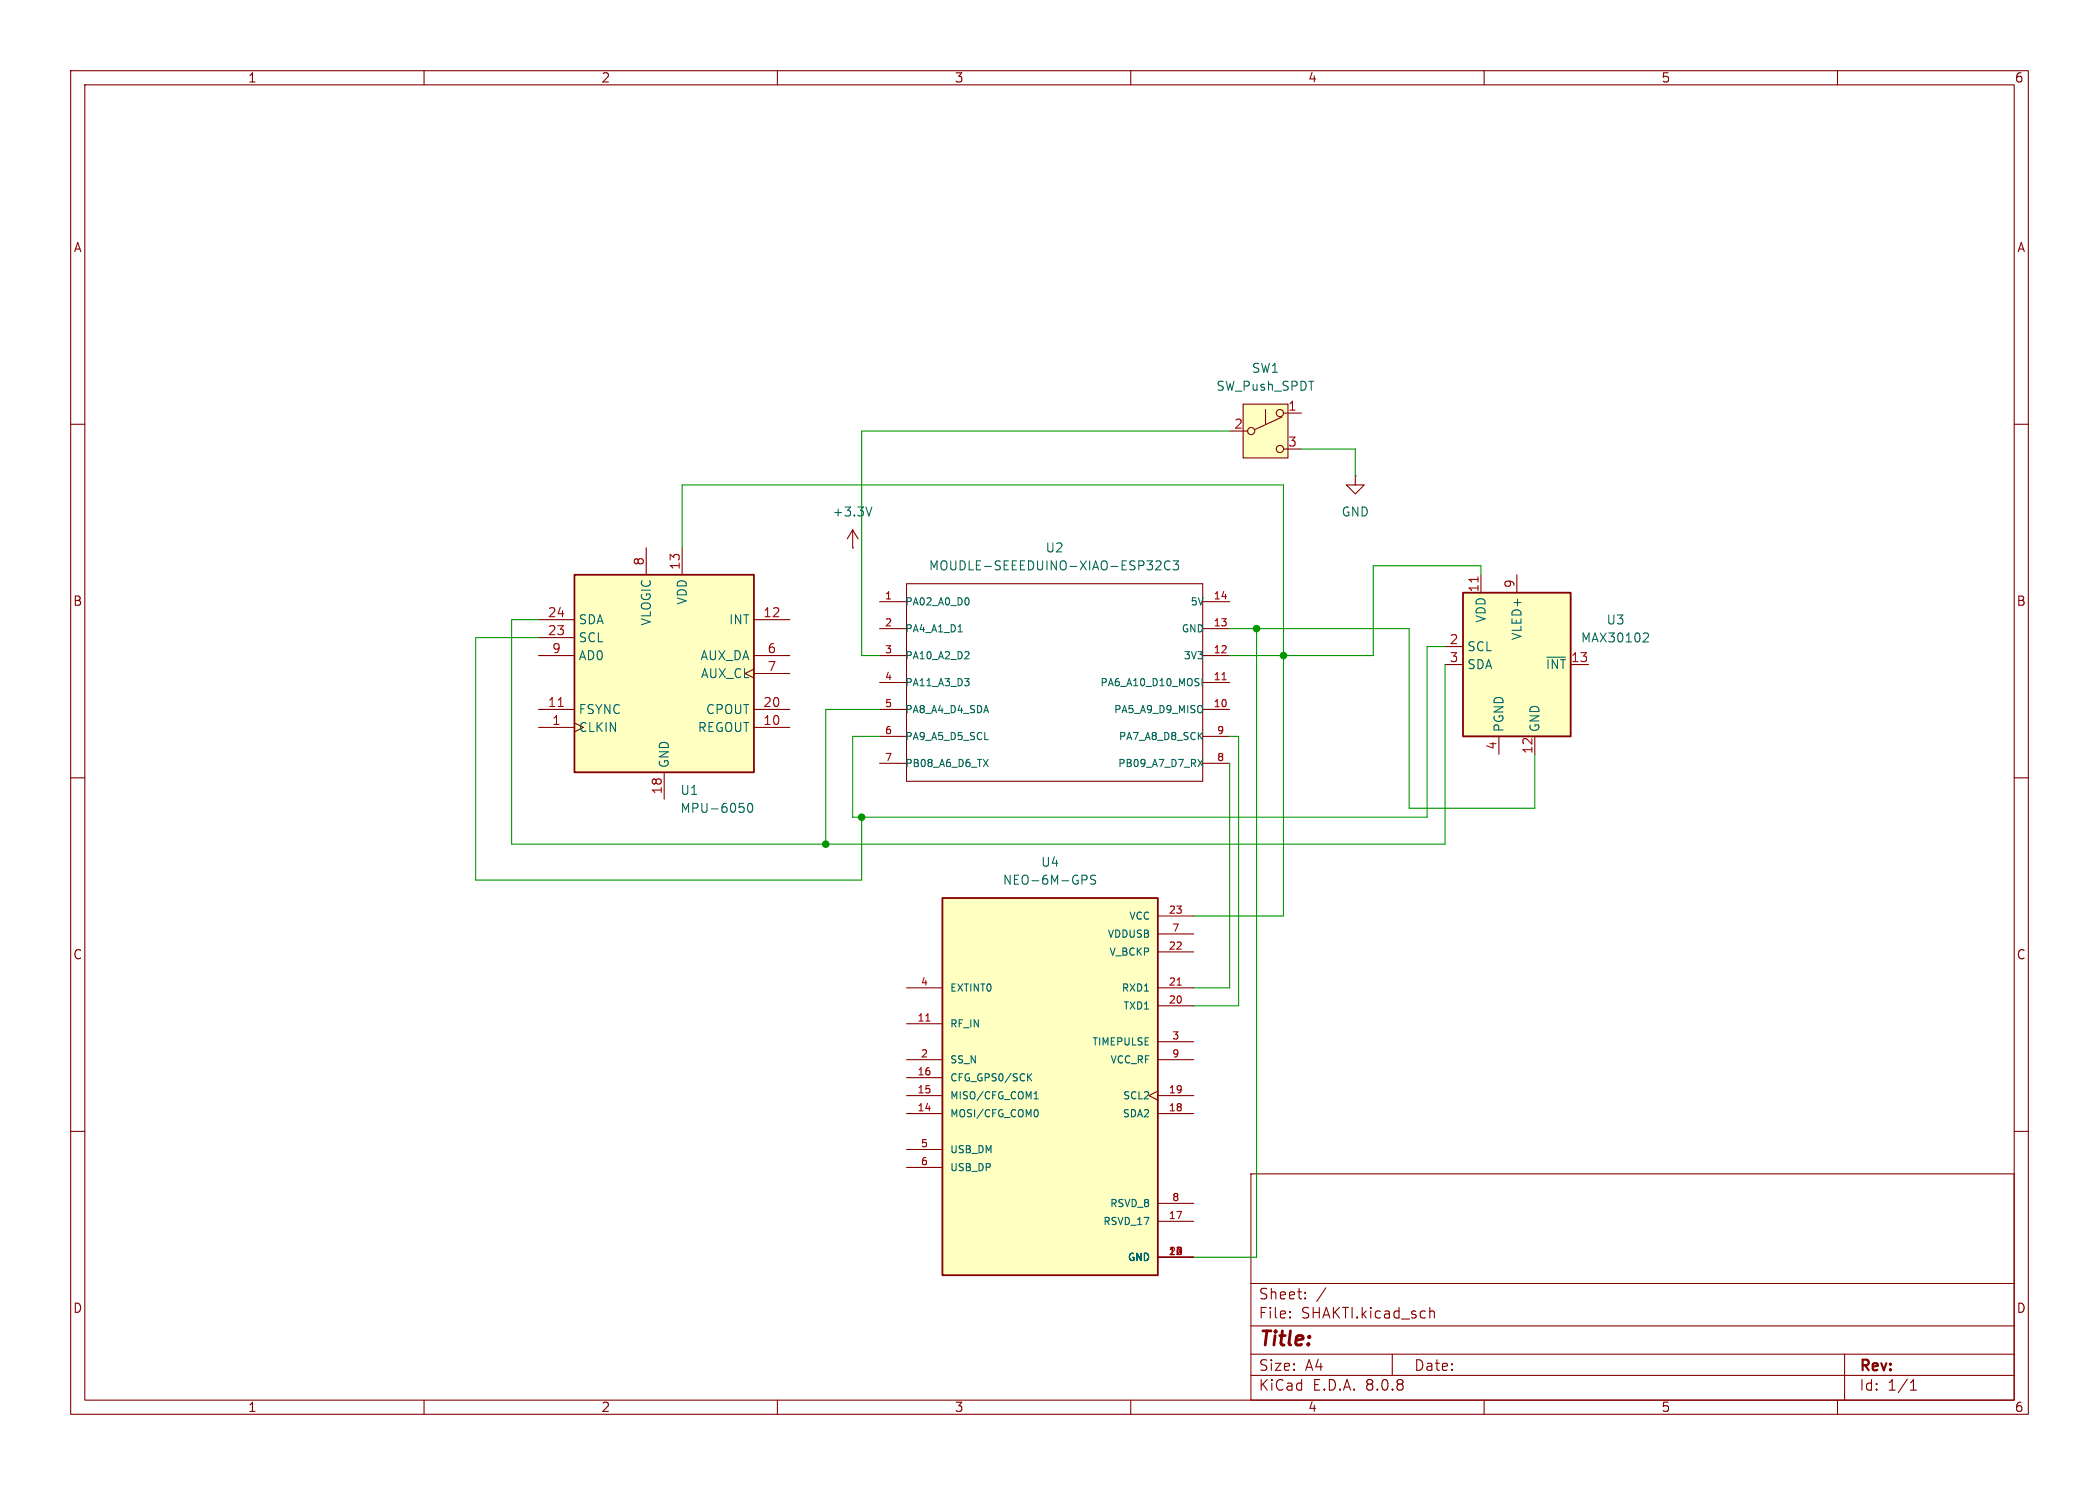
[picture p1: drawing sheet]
<svg xmlns="http://www.w3.org/2000/svg" width="297mm" height="210mm" viewBox="0 0 297 210" stroke-linecap="round" stroke-linejoin="round" font-family="sans-serif">
<g fill="none" stroke="#840000" stroke-width=".15">
<path d="M10 10h277v190h-277zM12 12h273v186h-273zM60 10v2M110 10v2M160 10v2M210 10v2M260 10v2M10 60h2M120.6 77.5h.1M120.6 74.9l-.7 1.3M120.6 74.9v2.6M120.6 74.9l.8 1.3"/>
<path d="M191.8 67.3v1.3h1.2l-1.2 1.3-1.3-1.3h1.3M191.8 67.3h.1M285 60h2M10 110h2M285 110h2M10 160h2M177 166h108v32h-108zM285 160h2M60 198v2M110 198v2M160 198v2M177 194.5h108"/>
<path d="M177 191.5h108M177 187.5h108M177 181.5h108M182.5 186.3h.1l-.1 .1M182.5 186.3v.1M182.5 185.5v.1M182.5 185.5h.1l-.1 .1M184.7 183.6v.1M184.7 183.6h-.1l.1 .1M184.7 182.8v.1M184.7 182.8h-.1l.1 .1M187.6 182.1l-1.3 2"/>
<path d="M197 191.5v3M202.3 184.9v1.5M202.3 185.5a.37 .37 0 0 1 .7 .1v.8M210 198v2M260 198v2M261 191.5v6.5M270.3 196.6h.9M270.3 195.5l.4-.4v1.5"/>
</g>
<path d="M123.4 71.7l-.5 1.3" fill="none" stroke="#006464" stroke-width=".15"/>
<path d="M175.9 57.2h6.3v7.6h-6.3z" fill="#ffffc2"/>
<g fill="none" stroke="#840000" stroke-width=".15">
<path d="M175.9 57.2h6.3v7.6h-6.3zM179.1 57.9v2M181.4 59l-3.9 1.8M181.6 58.4h2.5M174 61h2.5M181.6 63.5h2.5"/>
<circle cx="181.1" cy="58.4" r=".51"/>
<circle cx="177" cy="61" r=".51"/>
<circle cx="181.1" cy="63.5" r=".51"/>
</g>
<path d="M81.3 81.3h25.4v27.9h-25.4z" fill="#ffffc2"/>
<path d="M81.3 81.3h25.4v27.9h-25.4z" fill="none" stroke="#840000" stroke-width=".25"/>
<g fill="none" stroke="#840000" stroke-width=".15">
<path d="M91.4 77.5v3.8M96.5 77.5v3.8M76.2 87.6h5.1M76.2 90.2h5.1M76.2 92.7h5.1M106.7 94.6l-1.3 .7 1.3 .6M106.7 87.6h5.1M106.7 92.7h5.1M106.7 95.3h5.1M124.5 92.7h3.8M124.5 96.5h3.8M124.5 88.9h3.8"/>
<path d="M124.5 85.1h3.8M128.3 82.6h41.9v27.9h-41.9zM170.2 92.7h3.8M170.2 96.5h3.8M170.2 88.9h3.8M170.2 85.1h3.8M76.2 102.9h5.1M76.2 100.3h5.1M94 109.2v3.8M106.7 102.9h5.1M106.7 100.3h5.1M124.5 100.3h3.8"/>
<path d="M124.5 108h3.8M124.5 104.1h3.8M170.2 100.3h3.8M170.2 108h3.8M170.2 104.1h3.8"/>
</g>
<path d="M79 99.9h.7M172.9 96.1h.6" fill="none" stroke="#a90000" stroke-width=".15"/>
<g fill="none" stroke="#006464" stroke-width=".15">
<path d="M163.6 79.4l.4-.1 .2 .1 .1 .3-.1 .2-.7 .7h.8M165.6 79.4a.51 .51 0 0 0-.7 0 .51 .51 0 0 0-.1 .6 .48 .48 0 0 0 .2 .5 .48 .48 0 0 0 .6 0M166 79.3h.8l-.5 .5 .4 .1v.6l-.2 .1h-.3l-.2-.1M135.6 89.4h.5M136.5 96h.6l-.3 .4M136.9 92.2l.2 .1v.3l-.6 .6h.6M137 84.6l.1 .3-.1 .6M137 96.4l.1 .1-.1 .4M170.1 99.9v.7M170.1 96v1M104.6 113.6h.6M105.2 114.2l.1 .1v.3l-.1 .2"/>
<path d="M106 113.7l.1-.1a.69 .69 0 0 1 .3 1.2l-.2 .1a.69 .69 0 0 1-.3-1.2zM139.1 107.4l.7 1M139.3 104.6h.5M139.8 107.4l-.7 1M169.5 107.4l.7 1M170.2 107.4l-.7 1"/>
</g>
<path d="M133.3 127h30.5v53.3h-30.5z" fill="#ffffc2"/>
<path d="M133.3 127h30.5v53.3h-30.5z" fill="none" stroke="#840000" stroke-width=".25"/>
<g fill="none" stroke="#840000" stroke-width=".15">
<path d="M128.3 139.7h5M163.8 139.7h5.1M163.8 134.6h5.1M163.8 129.5h5.1M163.8 132.1h5.1M128.3 144.8h5M128.3 157.5h5M128.3 154.9h5M128.3 152.4h5M128.3 149.9h5M163.8 154.3l-1.2 .6 1.2 .7M163.8 157.5h5.1"/>
<path d="M163.8 154.9h5.1M163.8 149.9h5.1M163.8 142.2h5.1M163.8 147.3h5.1M128.3 162.6h5M128.3 165.1h5M163.8 177.8h5.1M163.8 172.7h5.1M163.8 170.2h5.1"/>
</g>
<path d="M166.6 139.3h.5M131 144.4h.6" fill="none" stroke="#a90000" stroke-width=".15"/>
<path d="M153.1 123.8h.5l.2 .2-.1 .4h-.6M155 123.8h-.5l-.1 .1v.4l.5 .2 .1 .3-.2 .2h-.5M145.5 152.3l.5 .6M146 151.8l-.6 .6M146.3 155.4h.6M146.4 154.6l.2-.2v1M146.7 156.9a.64 .64 0 0 1 0 1" fill="none" stroke="#006464" stroke-width=".15"/>
<path d="M207 83.8h15.2v20.3h-15.2z" fill="#ffffc2"/>
<path d="M207 83.8h15.2v20.3h-15.2z" fill="none" stroke="#840000" stroke-width=".25"/>
<path d="M204.5 94h2.5M204.5 91.4h2.5M209.5 81.3v2.5M214.6 81.3v2.5M222.2 94h2.6M212.1 104.1v2.6M217.2 104.1v2.6" fill="none" stroke="#840000" stroke-width=".15"/>
<path d="M209.1 81.6v.7" fill="none" stroke="#a90000" stroke-width=".15"/>
<path d="M218.9 92.9h2.6M232.7 89.5l.4 .1 .2 .3-.1 .2-.7 .7h.8" fill="none" stroke="#006464" stroke-width=".15"/>
<path d="M96.5 77.5v-8.9h85.1v60.9h-12.7M174 61h-52.1v31.7h2.6M184.1 63.5h7.7v3.8M76.2 90.2h-8.9v34.3h54.6v-8.9M76.2 87.6h-3.8v31.8h132.1v-25.4M174 88.9h25.4v25.4h17.8v-7.6M177.8 88.9v88.9h-8.9M204.5 91.4h-2.6v24.2h-81.3v-11.5h3.9M209.5 81.3v-1.3h-15.2v12.7h-20.3M124.5 100.3h-7.7v19.1M174 104.1h1.3v38.1h-6.4M174 108v31.7h-5.1" fill="none" stroke="#009600" stroke-width=".15"/>
<g fill="#009600" stroke="#009600" stroke-width=".15">
<circle cx="121.9" cy="115.6" r=".46"/>
<circle cx="116.8" cy="119.4" r=".46"/>
<circle cx="177.8" cy="88.9" r=".46"/>
<circle cx="181.6" cy="92.7" r=".46"/>
</g>
<text font-size="2.8" fill="#840000" x="178" y="190.9">Title:</text>
<g font-size="2.1" fill="#840000">
<text x="178" y="184">Sheet:</text>
<text x="178" y="186.7">File:</text>
<text x="184.1" y="186.7">SHAKTI.kicad_sch</text>
<text x="178" y="196.9">KiCad</text>
<text x="178" y="194.1">Size:</text>
<text x="184.7" y="194.1">A4</text>
<text x="185.7" y="196.9">E.D.A.</text>
<text x="193.3" y="196.9">8.0.8</text>
<text x="200" y="194.1">Date:</text>
<text x="263" y="194.3">Rev:</text>
<text x="263" y="196.9">Id:</text>
<text x="267.1" y="196.9">1/1</text>
</g>
<g font-size="1.8" fill="#840000">
<text x="35" y="11.9">1</text>
<text x="85" y="11.9">2</text>
<text x="135" y="11.9">3</text>
<text x="185" y="11.9">4</text>
<text x="235" y="11.9">5</text>
<text x="285" y="11.9">6</text>
<text x="10.3" y="35.9">A</text>
<text x="285.3" y="35.9">A</text>
<text x="10.3" y="85.9">B</text>
<text x="285.3" y="85.9">B</text>
<text x="10.3" y="135.9">C</text>
<text x="285.3" y="135.9">C</text>
<text x="10.3" y="185.9">D</text>
<text x="285.3" y="185.9">D</text>
<text x="35" y="199.9">1</text>
<text x="85" y="199.9">2</text>
<text x="135" y="199.9">3</text>
<text x="185" y="199.9">4</text>
<text x="235" y="199.9">5</text>
<text x="285" y="199.9">6</text>
</g>
<g font-size="1.8" fill="#006464">
<text x="177" y="52.9">SW1</text>
<text x="172" y="55.5">SW_Push_SPDT</text>
<text x="117.7" y="73.3">+3.3V</text>
<text x="189.7" y="73.3">GND</text>
<text x="131.3" y="80.9">MOUDLE-SEEEDUINO-XIAO-ESP32C3</text>
<text x="147.9" y="78.3">U2</text>
<text x="81.8" y="88.5">SDA</text>
<text x="92.3" y="88.6" transform="rotate(-90 92.3 88.6)">VLOGIC</text>
<text x="97.4" y="85.6" transform="rotate(-90 97.4 85.6)">VDD</text>
<text x="103.1" y="88.5">INT</text>
<text x="210.4" y="88.2" transform="rotate(-90 210.4 88.2)">VDD</text>
<text x="227.2" y="88.5">U3</text>
<text x="81.8" y="91">SCL</text>
<text x="81.8" y="93.6">AD0</text>
<text x="99" y="93.6">AUX_DA</text>
<text x="207.5" y="92.3">SCL</text>
<text x="207.5" y="94.8">SDA</text>
<text x="215.5" y="90.6" transform="rotate(-90 215.5 90.6)">VLED+</text>
<text x="218.6" y="94.8">~{INT}</text>
<text x="223.6" y="91.1">MAX30102</text>
<text x="81.8" y="101.2">FSYNC</text>
<text x="99.1" y="96.1">AUX_CL</text>
<text x="99.8" y="101.2">CPOUT</text>
<text x="81.8" y="103.7">CLKIN</text>
<text x="98.7" y="103.7">REGOUT</text>
<text x="213" y="103.6" transform="rotate(-90 213 103.6)">PGND</text>
<text x="218" y="103.6" transform="rotate(-90 218 103.6)">GND</text>
<text x="94.8" y="108.7" transform="rotate(-90 94.8 108.7)">GND</text>
<text x="96.2" y="112.6">U1</text>
<text x="96.2" y="115.2">MPU-6050</text>
<text x="141.8" y="125.3">NEO-6M-GPS</text>
<text x="147.2" y="122.8">U4</text>
</g>
<g font-size="1.8" fill="#a90000">
<text x="182.2" y="58.2">1</text>
<text x="174.6" y="60.7">2</text>
<text x="182.2" y="63.2">3</text>
<text x="91.2" y="80.1" transform="rotate(-90 91.2 80.1)">8</text>
<text x="96.3" y="80.7" transform="rotate(-90 96.3 80.7)">13</text>
<text x="209.3" y="83.9" transform="rotate(-90 209.3 83.9)">11</text>
<text x="214.4" y="83.3" transform="rotate(-90 214.4 83.3)">9</text>
<text x="77.4" y="89.9">23</text>
<text x="77.4" y="87.4">24</text>
<text x="107.9" y="87.4">12</text>
<text x="78" y="92.5">9</text>
<text x="108.5" y="92.5">6</text>
<text x="108.5" y="95">7</text>
<text x="205" y="91.2">2</text>
<text x="205" y="93.7">3</text>
<text x="222.2" y="93.7">13</text>
<text x="77.4" y="100.1">11</text>
<text x="107.9" y="100.1">20</text>
<text x="78" y="102.6">1</text>
<text x="107.9" y="102.6">10</text>
<text x="211.8" y="106.1" transform="rotate(-90 211.8 106.1)">4</text>
<text x="216.9" y="106.7" transform="rotate(-90 216.9 106.7)">12</text>
<text x="93.7" y="112.4" transform="rotate(-90 93.7 112.4)">18</text>
</g>
<g font-size="1.4" fill="#a90000">
<text x="125.1" y="84.8">1</text>
<text x="125.1" y="88.6">2</text>
<text x="171.6" y="88.6">13</text>
<text x="171.6" y="84.8">14</text>
<text x="125.1" y="92.5">3</text>
<text x="171.6" y="92.5">12</text>
<text x="125.1" y="96.3">4</text>
<text x="125.1" y="100.1">5</text>
<text x="171.6" y="100.1">10</text>
<text x="171.6" y="96.3">11</text>
<text x="125.1" y="103.9">6</text>
<text x="125.1" y="107.7">7</text>
<text x="172.1" y="107.7">8</text>
<text x="172.1" y="103.9">9</text>
<text x="165.3" y="129.3">23</text>
<text x="165.8" y="131.8">7</text>
<text x="165.3" y="134.4">22</text>
<text x="130.2" y="139.4">4</text>
<text x="165.3" y="142">20</text>
<text x="165.3" y="139.4">21</text>
<text x="129.7" y="144.5">11</text>
<text x="130.2" y="149.6">2</text>
<text x="165.8" y="147.1">3</text>
<text x="165.8" y="149.6">9</text>
<text x="129.7" y="154.7">15</text>
<text x="129.7" y="152.1">16</text>
<text x="165.3" y="154.7">19</text>
<text x="129.7" y="157.2">14</text>
<text x="165.3" y="157.2">18</text>
<text x="130.2" y="162.3">5</text>
<text x="130.2" y="164.8">6</text>
<text x="165.3" y="172.5">17</text>
<text x="165.8" y="169.9">8</text>
<text x="165.3" y="177.5">12</text>
<text x="166.1" y="177.5">3</text>
</g>
<g font-size="1.4" fill="#006464">
<text x="128" y="85.8">PA02_A0_D0</text>
<text x="128" y="89.6">PA4_A1_D1</text>
<text x="167.1" y="89.6">GND</text>
<text x="168.3" y="85.8">5V</text>
<text x="128" y="93.4">PA10_A2_D2</text>
<text x="167.4" y="93.4">3V3</text>
<text x="128" y="97.3">PA11_A3_D3</text>
<text x="128" y="101.1">PA8_A4_D4_SDA</text>
<text x="155.6" y="97.3">PA6_A10_D10_MOSI</text>
<text x="157.5" y="101.1">PA5_A9_D9_MISO</text>
<text x="128" y="104.9">PA9_A5_D5_SCL</text>
<text x="158.2" y="104.9">PA7_A8_D8_SCK</text>
<text x="128" y="108.7">PB08_A6_D6_TX</text>
<text x="158.1" y="108.7">PB09_A7_D7_RX</text>
<text x="159.7" y="130.3">VCC</text>
<text x="156.6" y="132.8">VDDUSB</text>
<text x="156.9" y="135.4">V_BCKP</text>
<text x="134.4" y="140.4">EXTINT0</text>
<text x="158.6" y="140.4">RXD1</text>
<text x="158.8" y="143">TXD1</text>
<text x="134.4" y="145.5">RF_IN</text>
<text x="154.4" y="148.1">TIMEPULSE</text>
<text x="134.4" y="155.7">MISO/CFG_COM1</text>
<text x="134.4" y="153.1">CFG_GPS0/SCK</text>
<text x="134.4" y="150.6">SS_N</text>
<text x="157" y="150.6">VCC_RF</text>
<text x="158.8" y="155.7">SCL2</text>
<text x="134.4" y="158.2">MOSI/CFG_COM0</text>
<text x="158.7" y="158.2">SDA2</text>
<text x="134.4" y="163.3">USB_DM</text>
<text x="134.4" y="165.8">USB_DP</text>
<text x="156" y="173.5">RSVD_17</text>
<text x="156.9" y="170.9">RSVD_8</text>
<text x="159.5" y="178.5">GND</text>
</g>
</svg>
